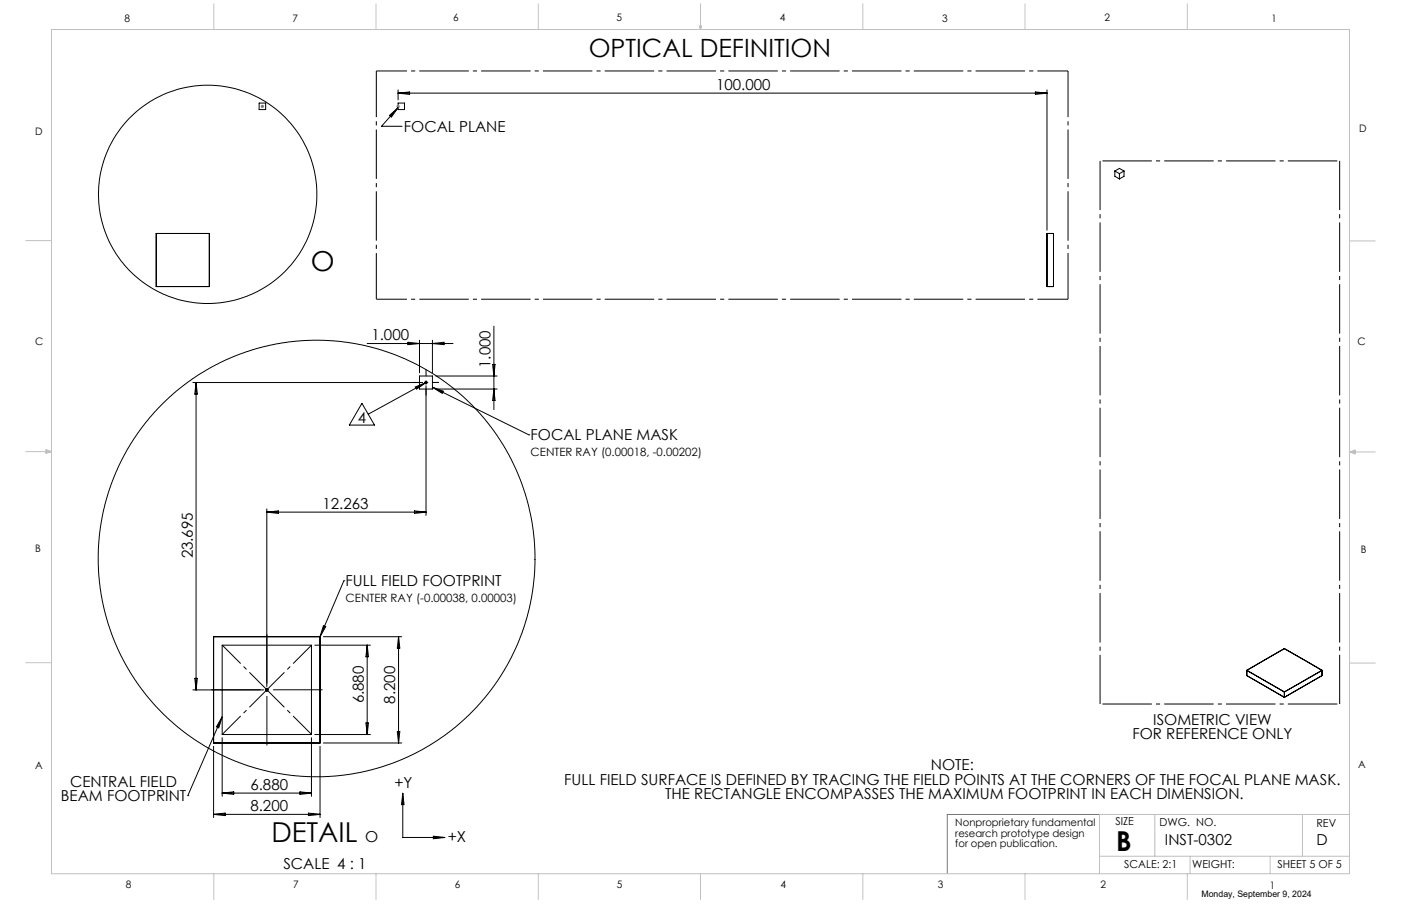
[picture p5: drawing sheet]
<svg xmlns="http://www.w3.org/2000/svg" width="432mm" height="279mm" viewBox="0 0 432 279" stroke-linecap="round" stroke-linejoin="round" font-family="sans-serif">
<g fill="none" stroke="#000" stroke-width=".31">
<path d="M79.9 31.8h2v2h-2zM120.1 35.6l2.6-2.4-2.1 2.9zM122.7 27.7v3.1M122.7 28.7h200M122.7 28.7l3.5-.3v.7zM122.7 33.2l-5.1 5.7h6.3M122.7 31.8h2v2h-2zM319.1 28.4l3.6 .3-3.6 .4zM322.7 27.7v43.3M343.6 52.7l1.4 .9M343.6 52.7l1.4-.8 1.4 .8M343.6 52.7v1.7l1.4 .8"/>
<path d="M345 53.6v1.6M346.4 52.7l-1.4 .9M346.4 52.7v1.7l-1.4 .8M48.2 72h16.3v16.4h-16.3zM322.7 72h2v16.4h-2zM59.4 118h70.9M60.4 118v94.8M60.4 118l.4 3.5h-.8zM113.2 105.9h26.4M125.7 105.6l3.6 .3-3.6 .4zM128 119.3l3.3-1.3-2.9 2zM129.3 116h4v4h-4z"/>
<path d="M129.3 104.9v10.1M130.8 118h1M131 117.6l.7 .7M131.3 117.5v1M131.3 119v39.9M131.3 118l-17.8 9.7M131.7 117.6l-.7 .7M133.3 104.9v10.1M133.3 105.9l3.5-.3v.7zM133.3 119.4l29.7 14.7M133.3 119.4l3.4 1.2-.4 .7zM134.3 116h18.9"/>
<path d="M134.3 120h18.9M151.8 112.4h.8l-.4 3.6zM152.2 100.6v25.7M152.2 120l.4 3.5h-.8zM111.5 124.4l3.9 6.7h-7.7zM163 134.1h.1M82.2 157v54.7M82.2 157.9h49.1M82.2 157.9l3.6-.3v.7zM127.7 157.6l3.6 .3-3.6 .4zM106 179.1h.1M106 179.1l-7.4 17.3"/>
<path d="M65.8 196.4h32.8v32.7h-32.8zM68.5 199h27.5v27.5h-27.5zM97 199h17.2M99.7 196.4h24.1M99.7 192.9l.7 .3-1.8 3.2zM113.2 199v27.5M113.2 199l.4 3.5h-.8zM122.8 196.4v32.7M122.8 196.4l.4 3.5h-.8zM59.4 212.8h21.8M60 209.2h.8l-.4 3.6zM81.7 212.8h1"/>
<path d="M81.9 212.4l.7 .7M82.2 212.2v1.1M82.6 212.4l-.7 .7M384.3 206.7l11.6-6.7 11.6 6.7M384.3 206.7l11.6 6.7M384.3 206.7v1.7l11.6 6.7M395.9 213.4v1.7M407.5 206.7l-11.6 6.7M407.5 206.7v1.7l-11.6 6.7M65.8 230.2v21.9M68.5 221.1l-1.1 3.4-.7-.3zM68.5 227.5v18.1"/>
<path d="M68.5 221.1l-10.6 24.3M96 227.5v18.1M97 226.5h17.2M98.6 230.2v21.9M99.7 229.1h24.1M112.8 223h.8l-.4 3.5zM122.4 225.6h.8l-.4 3.5zM57.9 245.4h.1M65.8 251.1h32.8M65.8 251.1l3.6-.3v.7zM68.5 244.6h27.5M68.5 244.6l3.5-.4v.8z"/>
<path d="M92.5 244.2l3.5 .4-3.5 .4zM95.1 250.8l3.5 .3-3.5 .4zM124.1 244.6v13.7h13M124.1 244.6l.4 3.5h-.7zM133.6 257.9l3.5 .4-3.5 .4z"/>
<circle cx="64" cy="59.9" r="33.7"/>
<circle cx="97.6" cy="172.2" r="67.3"/>
</g>
<path d="M80.4 32.8h1M80.5 32.5l.7 .7M80.9 32.3v1M81.2 32.5l-.7 .7M122.2 32.8h1M122.3 32.5l.7 .7M122.7 32.3v1M123 32.5l-.7 .7" fill="none" stroke="#808080" stroke-width=".31"/>
<path d="M63.9 212.7h36.8M82.3 231.1v-36.8" fill="none" stroke="#000" stroke-width=".31" stroke-dasharray="15.2 1.3 1.3 1.3" stroke-dashoffset="-1.3" stroke-linecap="butt"/>
<path d="M127.3 117.9h8M131.3 113.9v8" fill="none" stroke="#000" stroke-width=".31" stroke-dasharray="15.2 1.3 1.3 1.3" stroke-dashoffset="13.1" stroke-linecap="butt"/>
<path d="M116 21.9h213.2M116 92.3h213.2" fill="none" stroke="#000" stroke-width=".31" stroke-dasharray="15.2 1.3 1.3 1.3" stroke-dashoffset="5.8" stroke-linecap="butt"/>
<path d="M116 21.9v70.4M329.2 21.9v70.4" fill="none" stroke="#000" stroke-width=".31" stroke-dasharray="15.2 1.3 1.3 1.3" stroke-dashoffset="1" stroke-linecap="butt"/>
<path d="M339.1 49.6h73.8M339.1 217.1h73.8" fill="none" stroke="#000" stroke-width=".31" stroke-dasharray="15.2 1.3 1.3 1.3" stroke-dashoffset="-.7" stroke-linecap="butt"/>
<path d="M339.1 49.6v167.5M412.9 49.6v167.5" fill="none" stroke="#000" stroke-width=".31" stroke-dasharray="15.2 1.3 1.3 1.3" stroke-dashoffset=".1" stroke-linecap="butt"/>
<path d="M68.5 199l27.5 27.5M68.5 226.5l27.5-27.5" fill="none" stroke="#000" stroke-width=".31" stroke-dasharray="15.2 1.3 1.3 1.3" stroke-dashoffset="7.2" stroke-linecap="butt"/>
<path d="M338.9 251.2h-46.9v18.3" fill="none" stroke="#747474" stroke-width=".31"/>
<g fill="none" stroke="#c0c0c0" stroke-width=".31">
<path d="M15.9 9.1h400v260.4h-400zM65.9 1.2v7.9M115.9 1.2v7.9M165.9 1.2v7.9M215.6 8h.6l-.3 1.1zM215.7 8l.2 1.1M215.9 1.2v7.9M216 8l-.1 1.1M265.9 1.2v7.9M315.9 1.2v7.9M365.9 1.2v7.9M7.9 74.2h8"/>
<path d="M415.9 74.3h8M7.9 139.3h8M14.2 139.1l1.7 .2M14.2 138.7l1.7 .6-1.7 .5zM15.9 139.3l-1.7 .3M415.9 139.4h8M415.9 139.4l1.8-.6v1.2zM415.9 139.4l1.8 .3M417.7 139.2l-1.8 .2M7.9 204.4h8M415.9 204.5h8M355.9 251.2v12.9"/>
<path d="M401.4 251.2v12.9M415.9 251.2h-77v18.3M65.9 269.5v7.9M115.9 269.5v7.9M165.9 269.5v7.9M215.9 269.5v7.9M265.9 269.5v7.9M315.9 269.5v7.9M338.9 264.1h77M365.9 269.5v7.9M366.8 264.1v5.4M391.5 264.1v5.4"/>
</g>
<g fill="#000">
<path d="M120.1 35.6l2.6-2.4-2.1 2.9z"/>
<path d="M128 119.3l3.3-1.3-2.9 2zM133.3 119.4l3.4 1.2-.4 .7zM99.7 192.9l.7 .3-1.8 3.2zM68.5 221.1l-1.1 3.4-.7-.3zM133.6 257.9l3.5 .4-3.5 .4zM124.1 244.6l.4 3.5h-.7z"/>
</g>
<g font-size="8.5">
<text x="95.8" y="83.6">O</text>
<text x="83.7" y="259.6">DETAIL</text>
<text x="344" y="262.3">B</text>
</g>
<text font-size="7.8" x="181.5" y="17.7">OPTICAL DEFINITION</text>
<g font-size="4.7">
<text x="220.7" y="27.7">100.000</text>
<text x="124.5" y="40.7">FOCAL PLANE</text>
<text x="114.5" y="104.9">1.000</text>
<text x="151.2" y="113.5" transform="rotate(-90 151.2 113.5)">1.000</text>
<text x="110.3" y="130.5">4</text>
<text x="163.5" y="135.8">FOCAL PLANE MASK</text>
<text x="99.4" y="156.9">12.263</text>
<text x="59.4" y="172.2" transform="rotate(-90 59.4 172.2)">23.695</text>
<text x="106.5" y="180.8">FULL FIELD FOOTPRINT</text>
<text x="112.2" y="217" transform="rotate(-90 112.2 217)">6.880</text>
<text x="121.8" y="217" transform="rotate(-90 121.8 217)">8.200</text>
<text x="355.5" y="223.5">ISOMETRIC VIEW</text>
<text x="349" y="228">FOR REFERENCE ONLY</text>
<text x="286.9" y="237.4">NOTE:</text>
<text x="21.6" y="242.6">CENTRAL FIELD</text>
<text x="77.2" y="243.6">6.880</text>
<text x="121.6" y="243">+Y</text>
<text x="173.9" y="241.9">FULL FIELD SURFACE IS DEFINED BY TRACING THE FIELD POINTS AT THE CORNERS OF THE FOCAL PLANE MASK.</text>
<text x="18.8" y="247.1">BEAM FOOTPRINT</text>
<text x="77.2" y="250.1">8.200</text>
<text x="205" y="246.5">THE RECTANGLE ENCOMPASSES THE MAXIMUM FOOTPRINT IN EACH DIMENSION.</text>
<text x="112.5" y="259.6">O</text>
<text x="138" y="259.6">+X</text>
<text x="359" y="260.4">INST-0302</text>
<text x="405.7" y="260.4">D</text>
<text x="87.3" y="267.8">SCALE 4 : 1</text>
</g>
<g font-size="3.5">
<text x="163.5" y="140.6">CENTER RAY (0.00018, -0.00202)</text>
<text x="106.5" y="185.6">CENTER RAY (-0.00038, 0.00003)</text>
</g>
<g font-size="3.4">
<text x="343.8" y="254.3">SIZE</text>
<text x="357.4" y="254.8">DWG. NO.</text>
<text x="405.7" y="254.9">REV</text>
<text x="346.5" y="267.8">SCALE: 2:1</text>
<text x="367.5" y="267.8">WEIGHT:</text>
<text x="393.8" y="267.8">SHEET 5 OF 5</text>
</g>
<g font-size="3.2">
<text x="38.3" y="6.7">8</text>
<text x="90.2" y="6.7">7</text>
<text x="139.7" y="6.5">6</text>
<text x="190" y="6.5">5</text>
<text x="240.4" y="6.5">4</text>
<text x="290.4" y="6.7">3</text>
<text x="340.4" y="6.5">2</text>
<text x="391.9" y="6.7">1</text>
<text x="10.9" y="41.6">D</text>
<text x="418.9" y="40.7">D</text>
<text x="10.9" y="106.3">C</text>
<text x="418.4" y="106.4">C</text>
<text x="10.8" y="170.2">B</text>
<text x="419.4" y="170.6">B</text>
<text x="10.8" y="237.2">A</text>
<text x="418.6" y="236.8">A</text>
<text x="294.4" y="254.8">Nonproprietary fundamental</text>
<text x="294.4" y="258">research prototype design</text>
<text x="294.4" y="261.2">for open publication.</text>
<text x="38.8" y="273.8">8</text>
<text x="90.4" y="273.8">7</text>
<text x="140.2" y="273.8">6</text>
<text x="190.1" y="273.9">5</text>
<text x="240.5" y="273.8">4</text>
<text x="289" y="273.9">3</text>
<text x="339.1" y="273.8">2</text>
<text x="391.4" y="274.1">1</text>
</g>
<text font-size="2.7" x="370.3" y="276.8">Monday, September 9, 2024</text>
</svg>
